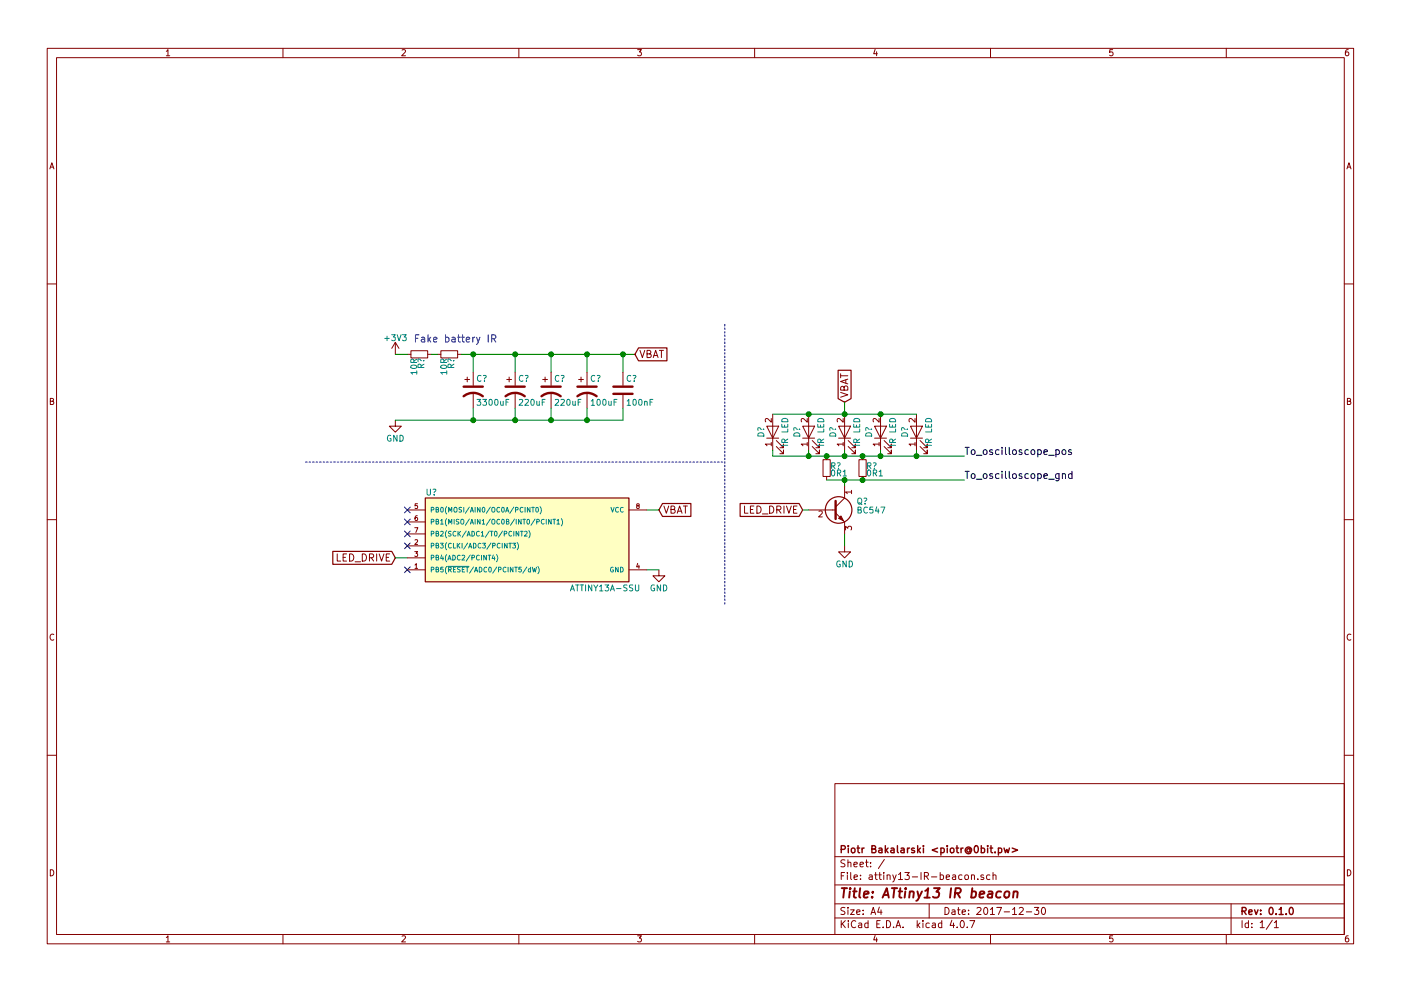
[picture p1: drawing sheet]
EESchema Schematic File Version 2
LIBS:power
LIBS:device
LIBS:switches
LIBS:relays
LIBS:motors
LIBS:transistors
LIBS:conn
LIBS:linear
LIBS:regul
LIBS:74xx
LIBS:cmos4000
LIBS:adc-dac
LIBS:memory
LIBS:xilinx
LIBS:microcontrollers
LIBS:dsp
LIBS:microchip
LIBS:analog_switches
LIBS:motorola
LIBS:texas
LIBS:intel
LIBS:audio
LIBS:interface
LIBS:digital-audio
LIBS:philips
LIBS:display
LIBS:cypress
LIBS:siliconi
LIBS:opto
LIBS:atmel
LIBS:contrib
LIBS:valves
EELAYER 25 0
EELAYER END
$Descr A4 11693 8268
encoding utf-8
Sheet 1 1
Title "ATtiny13 IR beacon"
Date "2017-12-30"
Rev "0.1.0"
Comp "Piotr Bakalarski <piotr@0bit.pw>"
Comment1 ""
Comment2 ""
Comment3 ""
Comment4 ""
$EndDescr
$Comp
L +3V3 #PWR?
U 1 1
P 3300 2950
F 0 "#PWR?" H 3300 2800 50  0001 C CNN
F 1 "+3V3" H 3300 3090 50  0000 C CNN
F 2 "" H 3300 2950 50  0001 C CNN
F 3 "" H 3300 2950 50  0001 C CNN
	1    3300 2950
	1    0    0    -1  
$EndComp
$Comp
L R_Small R?
U 1 1
P 3500 2950
F 0 "R?" H 3530 2970 50  0000 L CNN
F 1 "10R" H 3530 2910 50  0000 L CNN
F 2 "" H 3500 2950 50  0001 C CNN
F 3 "" H 3500 2950 50  0001 C CNN
	1    3500 2950
	0    1    1    0   
$EndComp
$Comp
L R_Small R?
U 1 1
P 3750 2950
F 0 "R?" H 3780 2970 50  0000 L CNN
F 1 "10R" H 3780 2910 50  0000 L CNN
F 2 "" H 3750 2950 50  0001 C CNN
F 3 "" H 3750 2950 50  0001 C CNN
	1    3750 2950
	0    1    1    0   
$EndComp
$Comp
L GND #PWR?
U 1 1
P 3300 3500
F 0 "#PWR?" H 3300 3250 50  0001 C CNN
F 1 "GND" H 3300 3350 50  0000 C CNN
F 2 "" H 3300 3500 50  0001 C CNN
F 3 "" H 3300 3500 50  0001 C CNN
	1    3300 3500
	1    0    0    -1  
$EndComp
$Comp
L CP1 C?
U 1 1
P 3950 3250
F 0 "C?" H 3975 3350 50  0000 L CNN
F 1 "3300uF" H 3975 3150 50  0000 L CNN
F 2 "" H 3950 3250 50  0001 C CNN
F 3 "" H 3950 3250 50  0001 C CNN
	1    3950 3250
	1    0    0    -1  
$EndComp
$Comp
L CP1 C?
U 1 1
P 4300 3250
F 0 "C?" H 4325 3350 50  0000 L CNN
F 1 "220uF" H 4325 3150 50  0000 L CNN
F 2 "" H 4300 3250 50  0001 C CNN
F 3 "" H 4300 3250 50  0001 C CNN
	1    4300 3250
	1    0    0    -1  
$EndComp
$Comp
L CP1 C?
U 1 1
P 4600 3250
F 0 "C?" H 4625 3350 50  0000 L CNN
F 1 "220uF" H 4625 3150 50  0000 L CNN
F 2 "" H 4600 3250 50  0001 C CNN
F 3 "" H 4600 3250 50  0001 C CNN
	1    4600 3250
	1    0    0    -1  
$EndComp
$Comp
L C C?
U 1 1
P 5200 3250
F 0 "C?" H 5225 3350 50  0000 L CNN
F 1 "100nF" H 5225 3150 50  0000 L CNN
F 2 "" H 5238 3100 50  0001 C CNN
F 3 "" H 5200 3250 50  0001 C CNN
	1    5200 3250
	1    0    0    -1  
$EndComp
$Comp
L CP1 C?
U 1 1
P 4900 3250
F 0 "C?" H 4925 3350 50  0000 L CNN
F 1 "100uF" H 4925 3150 50  0000 L CNN
F 2 "" H 4900 3250 50  0001 C CNN
F 3 "" H 4900 3250 50  0001 C CNN
	1    4900 3250
	1    0    0    -1  
$EndComp
Wire Wire Line
	3300 2950 3400 2950
Wire Wire Line
	3600 2950 3650 2950
Wire Wire Line
	3850 2950 5300 2950
Wire Wire Line
	5200 2950 5200 3100
Wire Wire Line
	4900 3100 4900 2950
Connection ~ 4900 2950
Wire Wire Line
	4600 3100 4600 2950
Connection ~ 4600 2950
Wire Wire Line
	4300 3100 4300 2950
Connection ~ 4300 2950
Wire Wire Line
	3950 3100 3950 2950
Connection ~ 3950 2950
Wire Wire Line
	3300 3500 5200 3500
Wire Wire Line
	3950 3500 3950 3400
Wire Wire Line
	4300 3500 4300 3400
Connection ~ 3950 3500
Wire Wire Line
	4600 3500 4600 3400
Connection ~ 4300 3500
Wire Wire Line
	4900 3500 4900 3400
Connection ~ 4600 3500
Wire Wire Line
	5200 3500 5200 3400
Connection ~ 4900 3500
$Comp
L ATTINY13A-SSU U?
U 1 1
P 4400 4500
F 0 "U?" H 3600 4900 50  0000 C CNN
F 1 "ATTINY13A-SSU" H 5050 4100 50  0000 C CNN
F 2 "Housings_SOIC:SOIC-8_3.9x4.9mm_Pitch1.27mm" H 5000 4500 50  0001 C CIN
F 3 "" H 3600 4850 50  0001 C CNN
	1    4400 4500
	1    0    0    -1  
$EndComp
Text GLabel 5300 2950 2    60   Input ~ 0
VBAT
Connection ~ 5200 2950
Text GLabel 5500 4250 2    60   Input ~ 0
VBAT
Wire Wire Line
	5400 4250 5500 4250
$Comp
L BC547 Q?
U 1 1
P 6950 4250
F 0 "Q?" H 7150 4325 50  0000 L CNN
F 1 "BC547" H 7150 4250 50  0000 L CNN
F 2 "TO_SOT_Packages_THT:TO-92_Molded_Narrow" H 7150 4175 50  0001 L CIN
F 3 "" H 6950 4250 50  0001 L CNN
	1    6950 4250
	1    0    0    -1  
$EndComp
Text GLabel 3300 4650 0    60   Input ~ 0
LED_DRIVE
Wire Wire Line
	3300 4650 3400 4650
NoConn ~ 3400 4250
NoConn ~ 3400 4350
NoConn ~ 3400 4450
NoConn ~ 3400 4550
NoConn ~ 3400 4750
$Comp
L GND #PWR?
U 1 1
P 5500 4750
F 0 "#PWR?" H 5500 4500 50  0001 C CNN
F 1 "GND" H 5500 4600 50  0000 C CNN
F 2 "" H 5500 4750 50  0001 C CNN
F 3 "" H 5500 4750 50  0001 C CNN
	1    5500 4750
	1    0    0    -1  
$EndComp
Wire Wire Line
	5400 4750 5500 4750
Text GLabel 6700 4250 0    60   Input ~ 0
LED_DRIVE
Wire Wire Line
	6700 4250 6750 4250
$Comp
L GND #PWR?
U 1 1
P 7050 4550
F 0 "#PWR?" H 7050 4300 50  0001 C CNN
F 1 "GND" H 7050 4400 50  0000 C CNN
F 2 "" H 7050 4550 50  0001 C CNN
F 3 "" H 7050 4550 50  0001 C CNN
	1    7050 4550
	1    0    0    -1  
$EndComp
$Comp
L R_Small R?
U 1 1
P 6900 3900
F 0 "R?" H 6930 3920 50  0000 L CNN
F 1 "0R1" H 6930 3860 50  0000 L CNN
F 2 "" H 6900 3900 50  0001 C CNN
F 3 "" H 6900 3900 50  0001 C CNN
	1    6900 3900
	1    0    0    -1  
$EndComp
$Comp
L R_Small R?
U 1 1
P 7200 3900
F 0 "R?" H 7230 3920 50  0000 L CNN
F 1 "0R1" H 7230 3860 50  0000 L CNN
F 2 "" H 7200 3900 50  0001 C CNN
F 3 "" H 7200 3900 50  0001 C CNN
	1    7200 3900
	1    0    0    -1  
$EndComp
Wire Wire Line
	6900 4000 8050 4000
Wire Wire Line
	7050 4000 7050 4050
Connection ~ 7050 4000
$Comp
L LED D?
U 1 1
P 7050 3600
F 0 "D?" H 7050 3700 50  0000 C CNN
F 1 "IR LED" H 7050 3500 50  0000 C CNN
F 2 "" H 7050 3600 50  0001 C CNN
F 3 "" H 7050 3600 50  0001 C CNN
	1    7050 3600
	0    -1   -1   0   
$EndComp
Wire Wire Line
	6450 3800 8050 3800
Wire Wire Line
	7050 3800 7050 3750
Connection ~ 7050 3800
$Comp
L LED D?
U 1 1
P 7350 3600
F 0 "D?" H 7350 3700 50  0000 C CNN
F 1 "IR LED" H 7350 3500 50  0000 C CNN
F 2 "" H 7350 3600 50  0001 C CNN
F 3 "" H 7350 3600 50  0001 C CNN
	1    7350 3600
	0    -1   -1   0   
$EndComp
$Comp
L LED D?
U 1 1
P 6750 3600
F 0 "D?" H 6750 3700 50  0000 C CNN
F 1 "IR LED" H 6750 3500 50  0000 C CNN
F 2 "" H 6750 3600 50  0001 C CNN
F 3 "" H 6750 3600 50  0001 C CNN
	1    6750 3600
	0    -1   -1   0   
$EndComp
$Comp
L LED D?
U 1 1
P 6450 3600
F 0 "D?" H 6450 3700 50  0000 C CNN
F 1 "IR LED" H 6450 3500 50  0000 C CNN
F 2 "" H 6450 3600 50  0001 C CNN
F 3 "" H 6450 3600 50  0001 C CNN
	1    6450 3600
	0    -1   -1   0   
$EndComp
$Comp
L LED D?
U 1 1
P 7650 3600
F 0 "D?" H 7650 3700 50  0000 C CNN
F 1 "IR LED" H 7650 3500 50  0000 C CNN
F 2 "" H 7650 3600 50  0001 C CNN
F 3 "" H 7650 3600 50  0001 C CNN
	1    7650 3600
	0    -1   -1   0   
$EndComp
Connection ~ 6900 3800
Wire Wire Line
	6750 3750 6750 3800
Connection ~ 6750 3800
Wire Wire Line
	7350 3800 7350 3750
Connection ~ 7200 3800
Wire Wire Line
	7650 3800 7650 3750
Connection ~ 7350 3800
Wire Wire Line
	6450 3450 7650 3450
Connection ~ 6750 3450
Connection ~ 7050 3450
Connection ~ 7350 3450
Text GLabel 7050 3350 1    60   Input ~ 0
VBAT
Wire Wire Line
	7050 3450 7050 3350
Wire Wire Line
	7050 4450 7050 4550
Wire Wire Line
	6450 3800 6450 3750
Text Notes 4150 2850 2    60   ~ 0
Fake battery IR
Wire Notes Line
	6050 2700 6050 5050
Wire Notes Line
	2550 3850 6050 3850
Text Label 8050 3800 0    60   ~ 0
To_oscilloscope_pos
Text Label 8050 4000 0    60   ~ 0
To_oscilloscope_gnd
Connection ~ 7650 3800
Connection ~ 7200 4000
$EndSCHEMATC
